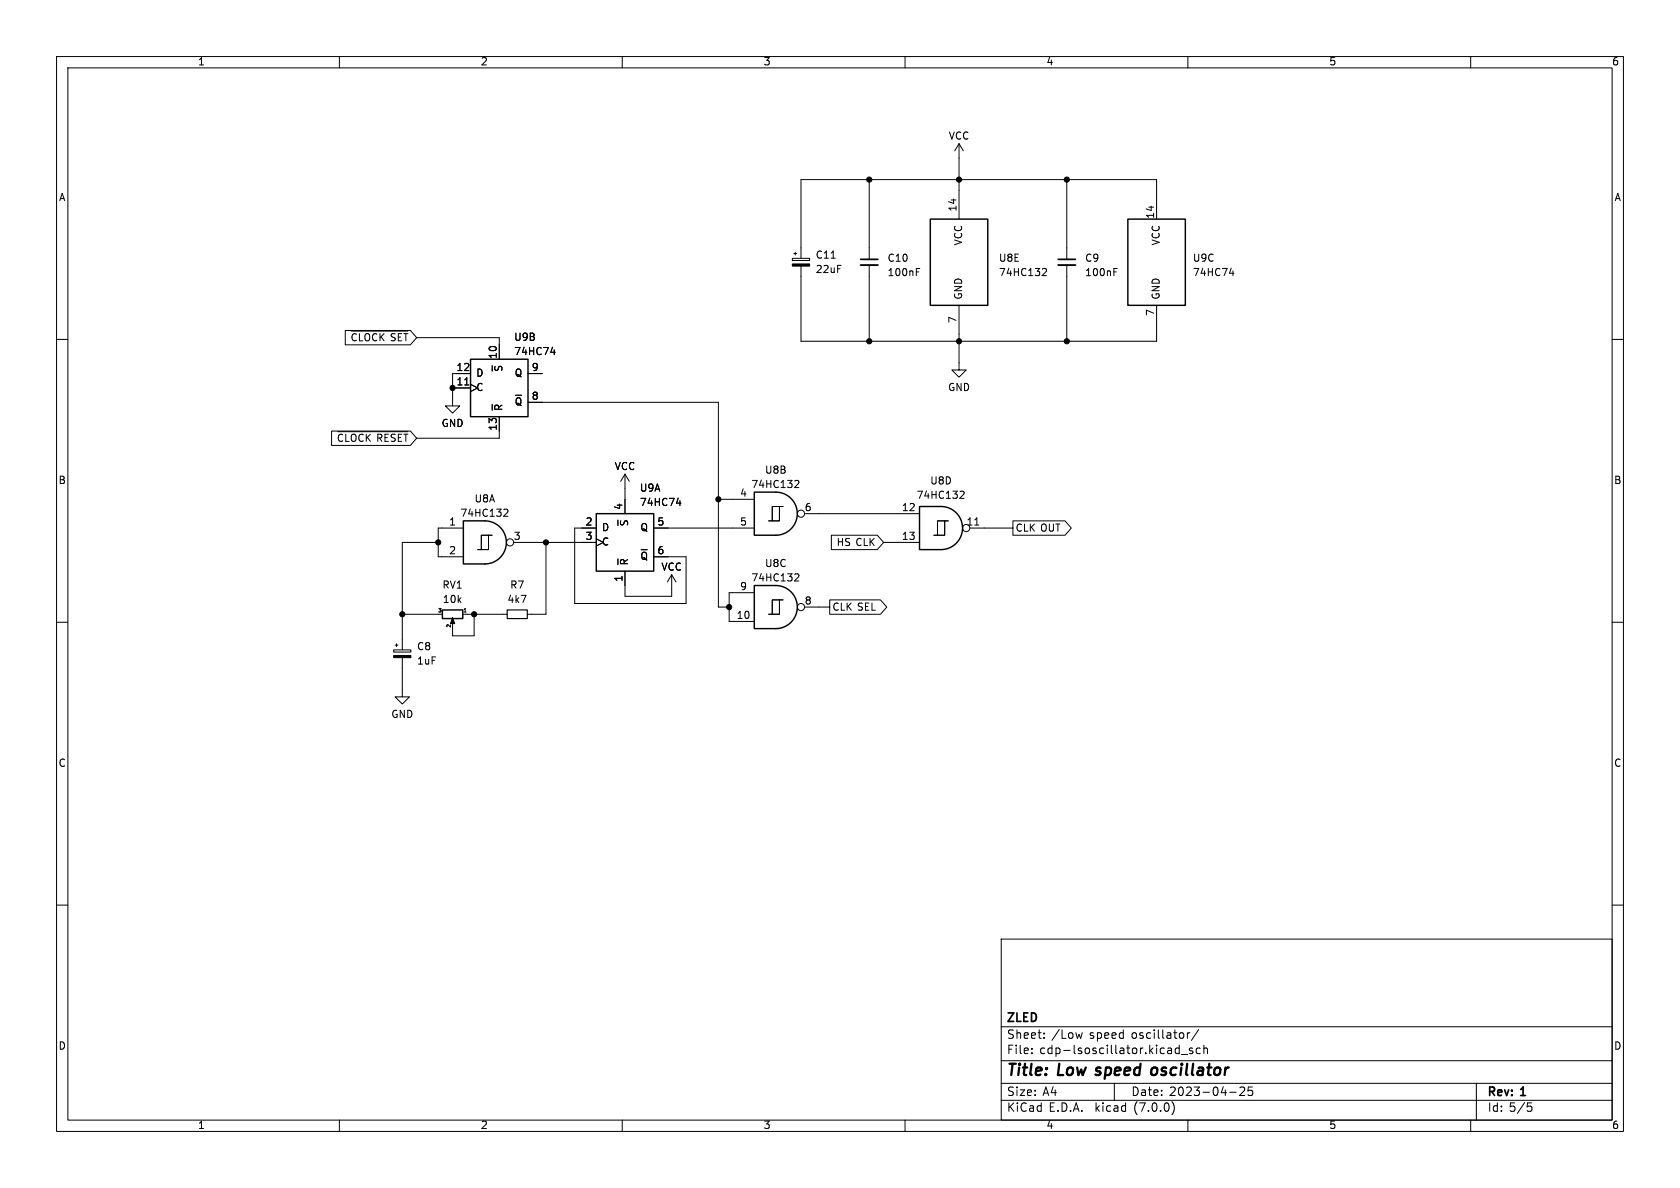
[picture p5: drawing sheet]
<svg xmlns="http://www.w3.org/2000/svg" width="297mm" height="210mm" viewBox="0 0 297 210" stroke-linecap="round" stroke-linejoin="round" font-family="sans-serif">
<g fill="none" stroke="#000" stroke-width=".18">
<path d="M10 10h277v190h-277zM12 12h273v186h-273zM60 10v2M110 10v2M160 10v2M210 10v2M260 10v2M153.7 31.8v14M169.5 25.4v13.3M169.5 25.4l-.7 1.3M169.5 25.4l.8 1.3M188.6 31.8v14"/>
<path d="M204.5 38.7v-6.9h-62.9v13.9M10 60h2M61 58.4h11.5l1.2 1.3-1.2 1.3h-11.5zM62.1 58.5h10M63 59.1l-.2-.1h-.3l-.3 .5M63.5 59v1.2M64.5 59.4a.42 .42 0 0 1 .4-.4 .42 .42 0 0 1 .5 .4M66.6 59.1l-.2-.1h-.3l-.3 .5M67.2 59v1.2M67.9 59l-.7 .7M69.9 59h-.5l-.3 .3M71 59h-.6v1.2"/>
<path d="M71.4 59h.7M71.7 59v1.2M73.7 59.7h14.6v3.8M140.1 45.7h3v.4h-3zM140.3 44.8h.5M140.6 44.6v.5M141.6 47v13.3h62.9v-6.3M153.7 46.9v13.4M162 47.5h.6M169.5 54v11.4h1.3l-1.3 1.3-1.2-1.3h1.2M184.5 47.5h.4l.1 .3-.8 .9h.8M188.6 46.9v13.4"/>
<path d="M196.9 47.5h.6M217.4 48.3h.7M218 47.9v.8M285 60h2M58.6 76.2h13.9l1.2 1.3-1.2 1.2h-13.9zM59.7 76.3h12.4M60.6 76.9l-.3-.1h-.3l-.2 .5M61.1 76.8v1.2M62.1 77.2a.42 .42 0 0 1 .4-.5 .42 .42 0 0 1 .4 .5M64.2 76.9l-.2-.1h-.3l-.3 .5M64.8 76.8v1.2M65.5 76.8l-.7 .7"/>
<path d="M67.5 77.2l-.1-.4h-.6v1.2M68.7 76.8h-.6v1.2M69.9 76.8h-.5l-.3 .3M71 76.8h-.6v1.2M71.4 76.8h.7M71.7 76.8v1.2M80 68.6h3.2M82.2 68h.7M83.2 66h-3.2v5.8h1.3l-1.3 1.2-1.3-1.2h1.3M83.2 67.9l1.3 .7-1.3 .6M87 64.6v1M87 71.5v1"/>
<path d="M87.5 64.8v.4l.3 .3M87.9 71.6l-.4 .1v.6h1.2M88.3 73.7v3.8h-14.6M91.1 69.9h1.1M91.2 70.7a.42 .42 0 0 1 .5-.4 .42 .42 0 0 1 .4 .4M93.3 71.1h33.7v36.2h1.9M93.3 66h2.6M97.4 62.3h.8M98 61.9v.8M77.5 95.9h-6.4v19M81.9 93.3h-4.4v5.1h4.4M86.4 94.6h-1.3v2.6"/>
<path d="M87 94.6h-.6v2.6h-1.9M89.3 90l.4 .1 .1 .3-.8 .9h.8M90.8 95.9h14.6M96.5 95.9v12.7h-3.3M105.4 95.3l1.3 .6-1.3 .6M105.4 93.3h-3.8v13.4h19.7v-8.3h-5.7M109.2 91.9v1M109.2 98.8v1M109.7 92.1v.4l.3 .3M110.1 98.9l-.4 .1v.6h1.3M110.5 83.8l-.8 1.3M110.5 83.8v7"/>
<path d="M110.5 83.8l.8 1.3M113.4 97.2h1M113.5 98a.42 .42 0 0 1 .4-.4 .42 .42 0 0 1 .4 .4M115.6 93.3h17.7M119.6 88.9h.8M120.2 88.5v.9M127 88.3h6.3M137.8 89.5h-1.3v2.6M138.4 89.5h-.6v2.6h-1.9M140.7 84.9l.4 .1 .1 .3-.8 .9h.8M142.2 90.8h20.4M147 94.6h8.1l1.1 1.3-1.1 1.3h-8.1z"/>
<path d="M156.2 95.9h6.4M167 92.1h-1.3v2.5M167.6 92.1h-.6v2.5h-1.9M169.9 86.8l.4 .1 .1 .3-.7 .9h.7M171.4 93.3h7.7M172.3 92.8h.8M179.1 92.1h9.2l1.1 1.2-1.1 1.3h-9.2zM10 110h2M69.6 114.9h3v.4h-3zM69.8 114h.6M70.1 113.8v.5M71.1 116.3v6.9h1.3l-1.3 1.3-1.3-1.3h1.3"/>
<path d="M71.1 108.6h6.4M81.9 108.6h7.8M83.8 108.6v3.8h-3.8v-2.3M110.5 101v4.4h8.2v-3.8M118.7 101.6l-.7 1.3M118.7 101.6l.8 1.3M133.3 104.8h-4.4v5.1h4.4M137.8 106h-1.3v2.6M138.4 106h-.6v2.6h-1.9M140.7 101.4l.4 .1 .1 .3-.8 .9h.8M142.2 107.3h4.5M146.7 106h9l1.1 1.3-1.1 1.3h-9z"/>
<path d="M285 110h2M10 160h2M285 160h2M177 166h108v32h-108zM60 198v2M110 198v2M160 198v2M177 194.5h108M177 191.5h108M177 187.5h108M177 181.5h108M182.4 186.1v.2"/>
<path d="M182.4 185.3v.2M184.6 183.4v.2M184.6 182.6v.2M191.3 182.6l-.3 1-.2-.8M197 191.5v3M207.2 194.8a1.74 1.74 0 0 1 0 2.2M208 185.3h.5M208.5 184.8v1.5M208.5 186.2l-.5 .1M208.8 186.4h1.2M209.9 182.6v1M210 198v2"/>
<path d="M210.3 182.6h-.2l-.2 .2M210.8 185.3h-.3l-.2 .2v.2l.5 .1v.4h-.5M211.9 182l-1.3 1.9M212.2 185.3h-.4l-.3 .2v.5l.1 .2h.6M212.8 185.4l.2-.1h.4l.1 1M212.8 184.8v1.5M217.4 193.1h1.1M219.2 192.3l.6-.1 .2 .1v.3l-.9 1.1h.9M221.4 192.2h-.7l-.1 .7 .2-.2 .5 .1 .2 .2-.1 .5-.2 .2-.6-.2M260 198v2M261 191.5v6.5M270 195h.8"/>
<path d="M270.2 195.5h.3l.3 .3-.1 .6-.5 .1"/>
<circle cx="90.2" cy="95.9" r=".63"/>
<circle cx="141.6" cy="90.8" r=".63"/>
<circle cx="170.8" cy="93.3" r=".63"/>
<circle cx="141.6" cy="107.3" r=".63"/>
</g>
<path d="M203.6 189.9l.5 .1M204.3 188.7l-.6 .2" fill="none" stroke="#000" stroke-width=".4"/>
<path d="M152.1 46.9h3.1M187.1 46.9h3" fill="none" stroke="#000" stroke-width=".33"/>
<path d="M152.1 45.8h3.1M187.1 45.8h3" fill="none" stroke="#000" stroke-width=".3"/>
<path d="M164.5 38.7h10.1v15.3h-10.1zM199.4 38.7h10.1v15.3h-10.1zM83.2 63.5h10.1v10.2h-10.1zM81.9 92.1h3.8a3.8 3.8 0 0 1 3.8 3.8 3.8 3.8 0 0 1-3.8 3.8h-3.8zM105.4 90.8h10.2v10.2h-10.2zM133.3 87h3.9a3.8 3.8 0 0 1 3.8 3.8 3.8 3.8 0 0 1-3.8 3.8h-3.9zM162.6 89.5h3.8a3.8 3.8 0 0 1 3.8 3.8 3.8 3.8 0 0 1-3.8 3.9h-3.8zM78.2 107.8h3.6v1.5h-3.6zM133.3 103.5h3.9a3.8 3.8 0 0 1 3.8 3.8 3.8 3.8 0 0 1-3.8 3.8h-3.9z" fill="none" stroke="#000" stroke-width=".25"/>
<g fill="#000" stroke="#000" stroke-width=".18">
<path d="M140.1 46.7h3v.3h-3zM69.6 115.9h3v.4h-3zM80 109.2l.4 1h-.8l.4-1v.3z"/>
<circle cx="153.7" cy="31.8" r=".46"/>
<circle cx="169.5" cy="31.8" r=".46"/>
<circle cx="188.6" cy="31.8" r=".46"/>
<circle cx="80" cy="68.6" r=".46"/>
<circle cx="153.7" cy="60.3" r=".46"/>
<circle cx="169.5" cy="60.3" r=".46"/>
<circle cx="188.6" cy="60.3" r=".46"/>
<circle cx="77.5" cy="95.9" r=".46"/>
<circle cx="96.5" cy="95.9" r=".46"/>
<circle cx="127" cy="88.3" r=".46"/>
<circle cx="71.1" cy="108.6" r=".46"/>
<circle cx="83.8" cy="108.6" r=".46"/>
<circle cx="128.9" cy="107.3" r=".46"/>
</g>
<path d="M89.7 107.8h3.5v1.5h-3.5z" fill="none" stroke="#000" stroke-width=".2"/>
<g font-size="2.8">
<text x="178" y="190.8">Title:</text>
<text x="187.1" y="190.8">Low speed</text>
<text x="204.9" y="190.8">oscillator</text>
</g>
<g font-size="2.1">
<text x="178" y="183.9">Sheet:</text>
<text x="178" y="181.1">ZLED</text>
<text x="185.9" y="183.9">/Low</text>
<text x="192.6" y="183.9">speed</text>
<text x="200.1" y="183.9">oscillator/</text>
<text x="178" y="186.6">File:</text>
<text x="183.8" y="186.6">cdp-lsoscillator.kicad_sch</text>
<text x="178" y="196.8">KiCad</text>
<text x="178" y="194">Size:</text>
<text x="184.3" y="194">A4</text>
<text x="185.4" y="196.8">E.D.A.</text>
<text x="193.7" y="196.8">kicad</text>
<text x="200" y="194">Date:</text>
<text x="200.6" y="196.8">(7.0.0)</text>
<text x="206.7" y="194">2023-04-25</text>
<text x="263" y="194.2">Rev:</text>
<text x="263" y="196.8">Id: 5/5</text>
<text x="269" y="194.2">1</text>
</g>
<g font-size="1.8">
<text x="35" y="11.8">1</text>
<text x="85" y="11.8">2</text>
<text x="135" y="11.8">3</text>
<text x="185" y="11.8">4</text>
<text x="235" y="11.8">5</text>
<text x="285" y="11.8">6</text>
<text x="167.7" y="25">VCC</text>
<text x="10.4" y="35.8">A</text>
<text x="285.4" y="35.8">A</text>
<text x="169.3" y="37.5" transform="rotate(-90 169.3 37.5)">14</text>
<text x="204.2" y="38.7" transform="rotate(-90 204.2 38.7)">14</text>
<text x="144.2" y="46">C11</text>
<text x="156.9" y="46.6">C10</text>
<text x="170.4" y="43.5" transform="rotate(-90 170.4 43.5)">VCC</text>
<text x="176.5" y="46.5">U8E</text>
<text x="191.8" y="46.6">C9</text>
<text x="205.3" y="43.5" transform="rotate(-90 205.3 43.5)">VCC</text>
<text x="210.8" y="46.5">U9C</text>
<text x="144.2" y="48.5">22uF</text>
<text x="156.9" y="49.1">100nF</text>
<text x="170.4" y="53" transform="rotate(-90 170.4 53)">GND</text>
<text x="176.5" y="49.1">74HC132</text>
<text x="191.8" y="49.1">100nF</text>
<text x="205.3" y="53" transform="rotate(-90 205.3 53)">GND</text>
<text x="210.8" y="49.1">74HC74</text>
<text x="169.3" y="57.2" transform="rotate(-90 169.3 57.2)">7</text>
<text x="204.2" y="55.9" transform="rotate(-90 204.2 55.9)">7</text>
<text x="61.8" y="61.2">~{CLOCK SET}</text>
<text x="80.6" y="65.8">12</text>
<text x="88" y="63.5" transform="rotate(-90 88 63.5)">10</text>
<text x="89.7" y="65.9" transform="rotate(-90 89.7 65.9)">~{S}</text>
<text x="90.8" y="63.1">74HC74</text>
<text x="90.8" y="60.5">U9B</text>
<text x="93.9" y="65.8">9</text>
<text x="80.6" y="68.3">11</text>
<text x="84.2" y="69.4">C</text>
<text x="84.2" y="66.9">D</text>
<text x="90.9" y="66.9">Q</text>
<text x="93.9" y="70.9">8</text>
<text x="167.5" y="69.4">GND</text>
<text x="78" y="75.8">GND</text>
<text x="88" y="76.2" transform="rotate(-90 88 76.2)">13</text>
<text x="89.7" y="72.6" transform="rotate(-90 89.7 72.6)">~{R}</text>
<text x="90.9" y="72.6">~{Q}</text>
<text x="59.4" y="79">~{CLOCK RESET}</text>
<text x="108.6" y="83.4">VCC</text>
<text x="10.3" y="85.8">B</text>
<text x="83.8" y="89.1">U8A</text>
<text x="113.1" y="89.7">74HC74</text>
<text x="113.1" y="87.2">U9A</text>
<text x="130.8" y="88">4</text>
<text x="132.8" y="86.6">74HC132</text>
<text x="135.2" y="84">U8B</text>
<text x="162" y="88.5">74HC132</text>
<text x="164.4" y="85.9">U8D</text>
<text x="285.3" y="85.8">B</text>
<text x="79.3" y="93.1">1</text>
<text x="81.3" y="91.6">74HC132</text>
<text x="90.8" y="95.6">3</text>
<text x="103.5" y="93.1">2</text>
<text x="103.5" y="95.6">3</text>
<text x="106.4" y="94.2">D</text>
<text x="110.2" y="90.2" transform="rotate(-90 110.2 90.2)">4</text>
<text x="111.9" y="93.2" transform="rotate(-90 111.9 93.2)">~{S}</text>
<text x="113.1" y="94.2">Q</text>
<text x="116.2" y="93.1">5</text>
<text x="130.8" y="93.1">5</text>
<text x="142.2" y="90.6">6</text>
<text x="159.4" y="90.6">12</text>
<text x="159.4" y="95.6">13</text>
<text x="170.8" y="93.1">11</text>
<text x="179.5" y="94.3">CLK OUT</text>
<text x="79.3" y="98.2">2</text>
<text x="106.4" y="96.7">C</text>
<text x="111.9" y="99.9" transform="rotate(-90 111.9 99.9)">~{R}</text>
<text x="113.1" y="99.9">~{Q}</text>
<text x="116.2" y="98.2">6</text>
<text x="116.9" y="101.2">VCC</text>
<text x="135.2" y="100.5">U8C</text>
<text x="147.8" y="96.8">HS CLK</text>
<text x="78.2" y="104.3">RV1</text>
<text x="78.2" y="106.9">10k</text>
<text x="89.7" y="106.9">4k7</text>
<text x="90.1" y="104.3">R7</text>
<text x="110.2" y="102.9" transform="rotate(-90 110.2 102.9)">1</text>
<text x="130.8" y="104.5">9</text>
<text x="132.8" y="103.1">74HC132</text>
<text x="142.2" y="107.1">8</text>
<text x="130.2" y="109.6">10</text>
<text x="147.2" y="108.2">CLK SEL</text>
<text x="73.7" y="115.2">C8</text>
<text x="73.7" y="117.8">1uF</text>
<text x="69.1" y="127.2">GND</text>
<text x="10.3" y="135.8">C</text>
<text x="285.3" y="135.8">C</text>
<text x="10.3" y="185.8">D</text>
<text x="285.3" y="185.8">D</text>
<text x="35" y="199.8">1</text>
<text x="85" y="199.8">2</text>
<text x="135" y="199.8">3</text>
<text x="185" y="199.8">4</text>
<text x="235" y="199.8">5</text>
<text x="285" y="199.8">6</text>
</g>
<g font-size=".9">
<text x="77.4" y="108.3">3</text>
<text x="79.8" y="111.1" transform="rotate(-90 79.8 111.1)">2</text>
<text x="81.8" y="108.3">1</text>
</g>
</svg>
